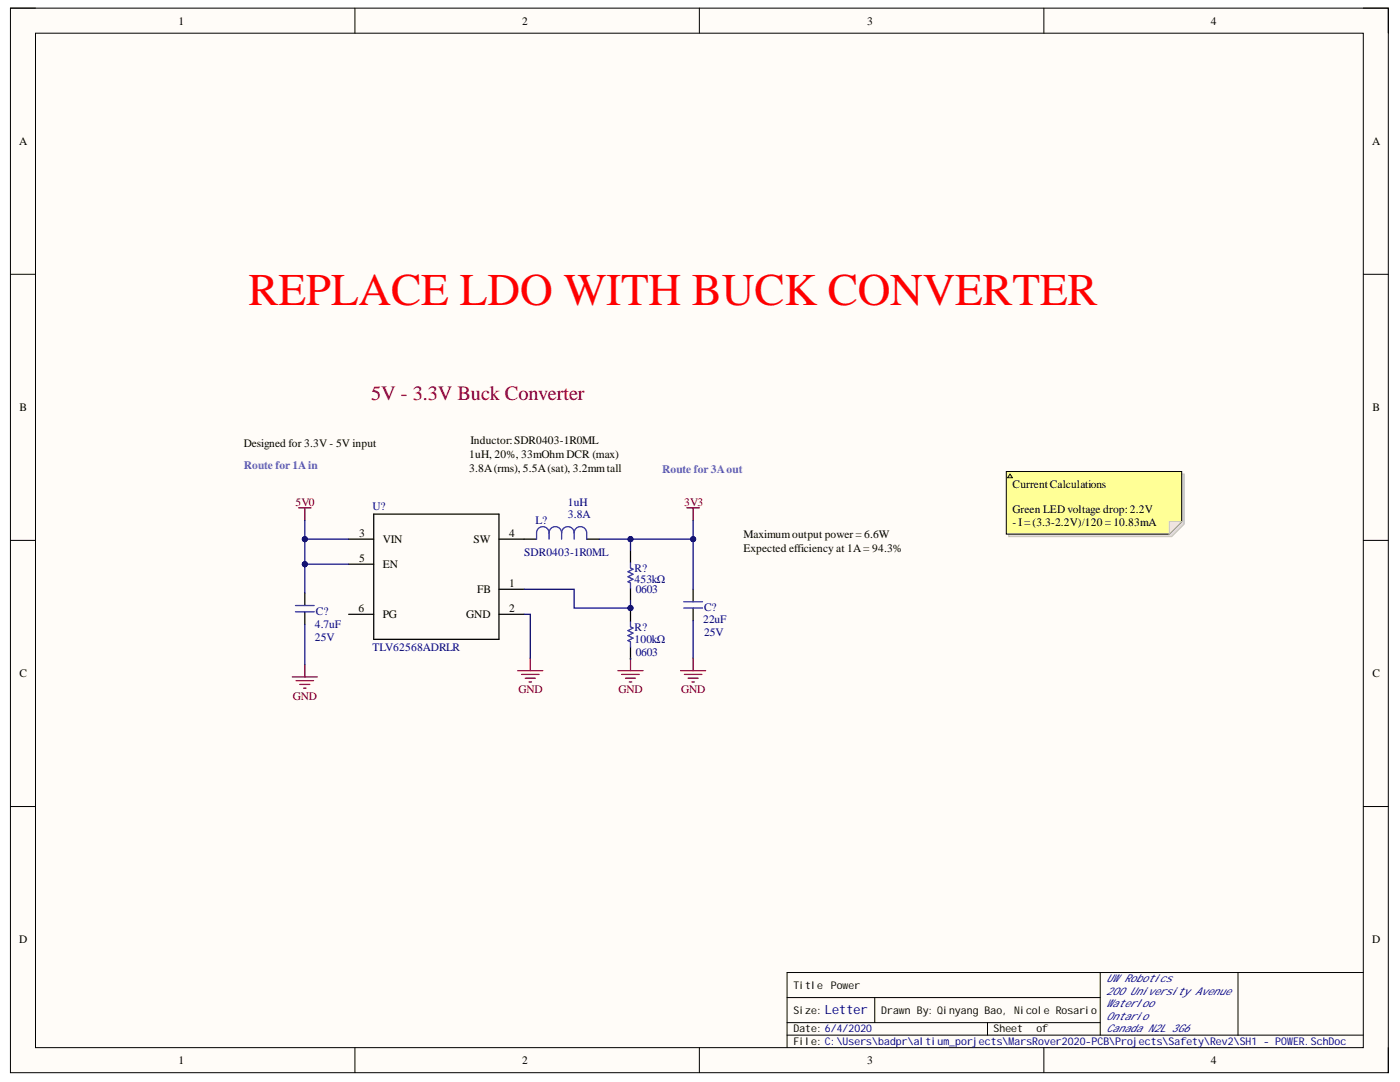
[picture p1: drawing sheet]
<svg xmlns="http://www.w3.org/2000/svg" width="279mm" height="216mm" viewBox="0 0 279 216" stroke-linecap="round" stroke-linejoin="round" font-family="sans-serif">
<path d="M2.1 1.6h275v212.4h-275z" fill-rule="evenodd" fill="#fffcf8"/>
<path d="M2.1 1.6h275v212.4h-275z" fill="none" stroke="#000" stroke-width=".2"/>
<path d="M7.1 6.6h265v202.4h-265z" fill-rule="evenodd" fill="#fffcf8"/>
<g fill="none" stroke="#000" stroke-width=".2">
<path d="M2.1 1.6h5M7.1 6.6h265v202.4h-265zM70.8 1.6v5M139.6 1.6v5M208.3 1.6v5M272.1 1.6h5v5M2.1 54.7h5M272.1 54.7h5M2.1 107.8h5M272.1 107.8h5M2.1 160.9h5M272.1 160.9h5"/>
<path d="M157.1 199.1h62.5M174.6 199.1v5M219.6 194.1v12.4M247.1 194.1v12.4M272.1 194.1h-115v14.9M70.8 209v5M139.6 209v5M157.1 206.5h115M157.1 204.1h62.5M197.1 204.1v2.4M208.3 209v5M277.1 209v5"/>
</g>
<g fill="none" stroke="#000" stroke-width=".25">
<path d="M60.8 118.3v2.5M69.6 107.6h5M69.6 112.6h5M74.6 102.6h25v25h-25zM99.6 117.6h5M99.6 107.6h7.5M117.1 107.6h2.5M125.8 109.8v2.5M125.8 117.3v2.5M138.3 117.6v2.5M60.8 122.1v2.5M69.6 122.6h5"/>
<path d="M99.6 122.6h5M125.8 121.6v2.5M125.8 129.1v2.5M138.3 121.3v2.5"/>
</g>
<g fill="none" stroke="#00f" stroke-width=".25">
<path d="M109.6 106.3a1.25 1.25 0 0 1 1.2-1.2 1.25 1.25 0 0 1 1.3 1.2M109.6 106.3a1.25 1.25 0 0 0-1.3-1.2 1.25 1.25 0 0 0-1.2 1.2v1.3M109.6 106.3v1.3M112.1 106.3a1.25 1.25 0 0 1 1.2-1.2 1.25 1.25 0 0 1 1.3 1.2M112.1 106.3v1.3M114.6 106.3a1.25 1.25 0 0 1 1.2-1.2 1.25 1.25 0 0 1 1.3 1.2v1.3M114.6 106.3v1.3M125.8 112.3v1l.5 .3-1 .5 1 .5-1 .5 1 .5-1 .5 .5 .2v1M59 122.1h3.7M59 120.8h3.7M125.8 124.1v1l.5 .2-1 .5 1 .5-1 .5 1 .5-1 .5 .5 .3v1M136.5 121.3h3.7"/>
<path d="M136.5 120.1h3.7"/>
</g>
<g fill="none" stroke="#800000" stroke-width=".25">
<path d="M59.6 101.3h2.5M60.8 101.3v2.5M137.1 101.3h2.5M138.3 101.3v2.5M58.3 135.1h5M59.1 135.8h3.5M59.8 136.6h2M60.6 137.3h.5M60.8 132.6v2.5M103.3 133.8h5M104.1 134.6h3.5M104.8 135.3h2"/>
<path d="M105.6 136.1h.5M105.8 131.3v2.5M123.3 133.8h5M124.1 134.6h3.5M124.8 135.3h2M125.6 136.1h.5M125.8 131.3v2.5M135.8 133.8h5M136.6 134.6h3.5M137.3 135.3h2M138.1 136.1h.5M138.3 131.3v2.5"/>
</g>
<path d="M138.3 103.8v3.8" fill="none" stroke="#000080" stroke-width=".25"/>
<circle cx="138.3" cy="107.6" r=".5" fill="#000080"/>
<circle cx="138.3" cy="107.6" r=".5" fill="none" stroke="#000080" stroke-width=".2"/>
<path d="M69.6 107.6h-8.8v5h8.8" fill="none" stroke="#000080" stroke-width=".25"/>
<circle cx="60.8" cy="107.6" r=".5" fill="#000080"/>
<circle cx="60.8" cy="107.6" r=".5" fill="none" stroke="#000080" stroke-width=".2"/>
<circle cx="60.8" cy="112.6" r=".5" fill="#000080"/>
<circle cx="60.8" cy="112.6" r=".5" fill="none" stroke="#000080" stroke-width=".2"/>
<path d="M104.6 117.6h10v3.7h11.2v.3M104.6 122.6h1.2v8.7" fill="none" stroke="#000080" stroke-width=".25"/>
<circle cx="125.8" cy="121.3" r=".5" fill="#000080"/>
<circle cx="125.8" cy="121.3" r=".5" fill="none" stroke="#000080" stroke-width=".2"/>
<path d="M119.6 107.6h6.2" fill="none" stroke="#000080" stroke-width=".25"/>
<circle cx="125.8" cy="107.6" r=".5" fill="#000080"/>
<circle cx="125.8" cy="107.6" r=".5" fill="none" stroke="#000080" stroke-width=".2"/>
<path d="M125.8 109.8v-2.2h12.5v10" fill="none" stroke="#000080" stroke-width=".25"/>
<circle cx="125.8" cy="107.6" r=".5" fill="#000080"/>
<circle cx="125.8" cy="107.6" r=".5" fill="none" stroke="#000080" stroke-width=".2"/>
<circle cx="138.3" cy="107.6" r=".5" fill="#000080"/>
<circle cx="138.3" cy="107.6" r=".5" fill="none" stroke="#000080" stroke-width=".2"/>
<path d="M60.8 112.6v5.7M60.8 124.6v8" fill="none" stroke="#000080" stroke-width=".25"/>
<circle cx="60.8" cy="112.6" r=".5" fill="#000080"/>
<circle cx="60.8" cy="112.6" r=".5" fill="none" stroke="#000080" stroke-width=".2"/>
<path d="M60.8 103.8v3.8" fill="none" stroke="#000080" stroke-width=".25"/>
<circle cx="60.8" cy="107.6" r=".5" fill="#000080"/>
<circle cx="60.8" cy="107.6" r=".5" fill="none" stroke="#000080" stroke-width=".2"/>
<path d="M125.8 119.8v1.5M125.8 131.3v.3" fill="none" stroke="#000080" stroke-width=".25"/>
<circle cx="125.8" cy="121.3" r=".5" fill="#000080"/>
<circle cx="125.8" cy="121.3" r=".5" fill="none" stroke="#000080" stroke-width=".2"/>
<path d="M138.3 123.8v7.5" fill="none" stroke="#000080" stroke-width=".25"/>
<path d="M201.3 94.6h35v10l-2.5 2.5h-32.5z" fill-rule="evenodd" fill="#e0ddd7"/>
<path d="M201.3 94.6h35v10l-2.5 2.5h-32.5z" fill="none" stroke="#bfbdba" stroke-width=".2"/>
<path d="M200.8 94.1h35v10l-2.5 2.5h-32.5z" fill-rule="evenodd" fill="#ffff96"/>
<path d="M200.8 94.1h35v10l-2.5 2.5h-32.5z" fill="none" stroke="#000" stroke-width=".2"/>
<path d="M233.3 104.1h2.5l-2.5 2.5z" fill="#f2f0d8"/>
<path d="M233.3 104.1h2.5l-2.5 2.5z" fill="none" stroke="#bfbdba" stroke-width=".2"/>
<path d="M201.6 94.6l.5 .7h-1z" fill="#ffcc78"/>
<path d="M201.6 94.6l.5 .7h-1z" fill="none" stroke="#300" stroke-width=".2"/>
<text font-size="9" fill="#f00" x="49.6" y="60.9">REPLACE LDO WITH BUCK CONVERTER</text>
<text font-size="4.1" fill="#980000" x="74.1" y="79.8">5V - 3.3V Buck Converter</text>
<text font-size="2.5" fill="#000080" x="164.6" y="202.4">Letter</text>
<g font-size="2.3">
<text x="35.6" y="4.9">1</text>
<text x="104.2" y="4.9">2</text>
<text x="173.1" y="4.9">3</text>
<text x="241.7" y="4.9">4</text>
<text x="3.8" y="28.9">A</text>
<text x="273.8" y="28.9">A</text>
<text x="3.9" y="82">B</text>
<text x="273.9" y="82">B</text>
<text x="48.6" y="89.1">Designed for 3.3V - 5V input</text>
<text x="93.9" y="88.6">Inductor:SDR0403-1R0ML</text>
<text x="93.6" y="91.3">1uH, 20%, 33mOhm DCR (max)</text>
<text x="93.6" y="94.1">3.8A(rms), 5.5A(sat), 3.2mmtall</text>
<text x="202.1" y="97.3">CurrentCalculations</text>
<text x="71.6" y="107.2">3</text>
<text x="101.6" y="107.2">4</text>
<text x="148.4" y="107.3">Maximumoutput power = 6.6W</text>
<text x="202.1" y="102.3">Green LED voltage drop:2.2V</text>
<text x="202.1" y="104.9">- I= (3.3-2.2V)/120 = 10.83mA</text>
<text x="71.6" y="112.1">5</text>
<text x="76.4" y="108.3">VIN</text>
<text x="76.4" y="113.3">EN</text>
<text x="94.5" y="108.3">SW</text>
<text x="148.4" y="110.1">Expected efficiency at 1A= 94.3%</text>
<text x="95.2" y="118.4">FB</text>
<text x="101.6" y="117.1">1</text>
<text x="71.6" y="122.1">6</text>
<text x="76.4" y="123.4">PG</text>
<text x="93.1" y="123.4">GND</text>
<text x="101.6" y="122.1">2</text>
<text x="3.9" y="135.1">C</text>
<text x="273.9" y="135.1">C</text>
<text x="3.8" y="188.3">D</text>
<text x="273.8" y="188.3">D</text>
<text x="35.6" y="212.4">1</text>
<text x="104.2" y="212.4">2</text>
<text x="173.1" y="212.4">3</text>
<text x="241.7" y="212.4">4</text>
</g>
<g font-size="2.3" fill="#90f">
<text x="48.6" y="93.6">Route for 1Ain</text>
<text x="132.1" y="94.4">Route for 3Aout</text>
</g>
<g font-size="2.3" fill="#800000">
<text x="59" y="100.9">5V0</text>
<text x="136.5" y="100.9">3V3</text>
<text x="58.5" y="139.6">GND</text>
<text x="103.5" y="138.4">GND</text>
<text x="123.4" y="138.4">GND</text>
<text x="135.9" y="138.4">GND</text>
</g>
<g font-size="2.3" fill="#000080">
<text x="74.4" y="101.8">U?</text>
<text x="113.4" y="100.9">1uH</text>
<text x="106.8" y="104.6">L?</text>
<text x="113.4" y="103.3">3.8A</text>
<text x="104.6" y="110.9">SDR0403-1R0ML</text>
<text x="126.6" y="116.4">453kΩ</text>
<text x="126.6" y="114.1">R?</text>
<text x="126.9" y="118.4">0603</text>
<text x="62.9" y="125.3">4.7uF</text>
<text x="63" y="122.6">C?</text>
<text x="126.6" y="125.8">R?</text>
<text x="140.3" y="124.3">22uF</text>
<text x="140.5" y="121.9">C?</text>
<text x="62.9" y="127.9">25V</text>
<text x="74.4" y="129.8">TLV62568ADRLR</text>
<text x="126.6" y="128.4">100kΩ</text>
<text x="126.9" y="130.8">0603</text>
<text x="140.5" y="126.9">25V</text>
</g>
<g font-size="2.1">
<text x="158.4" y="197.3">Title</text>
<text x="165.8" y="197.3">Power</text>
<text x="158.4" y="202.3">Size:</text>
<text x="175.9" y="202.3">Drawn By: Qinyang Bao, Nicole Rosario</text>
<text x="158.4" y="206">Date: 6/4/2020</text>
<text x="158.4" y="208.5">File: C:\Users\badpr\altium_porjects\MarsRover2020-PCB\Projects\Safety\Rev2\SH1 - POWER.SchDoc</text>
<text x="198.3" y="206">Sheet</text>
<text x="206.8" y="206">of</text>
</g>
<g font-size="2.1" fill="#000080">
<text x="220.8" y="196">UW Robotics</text>
<text x="220.8" y="198.5">200 University Avenue</text>
<text x="220.8" y="201">Waterloo</text>
<text x="220.8" y="203.5">Ontario</text>
<text x="220.8" y="206">Canada N2L 3G6</text>
</g>
</svg>
